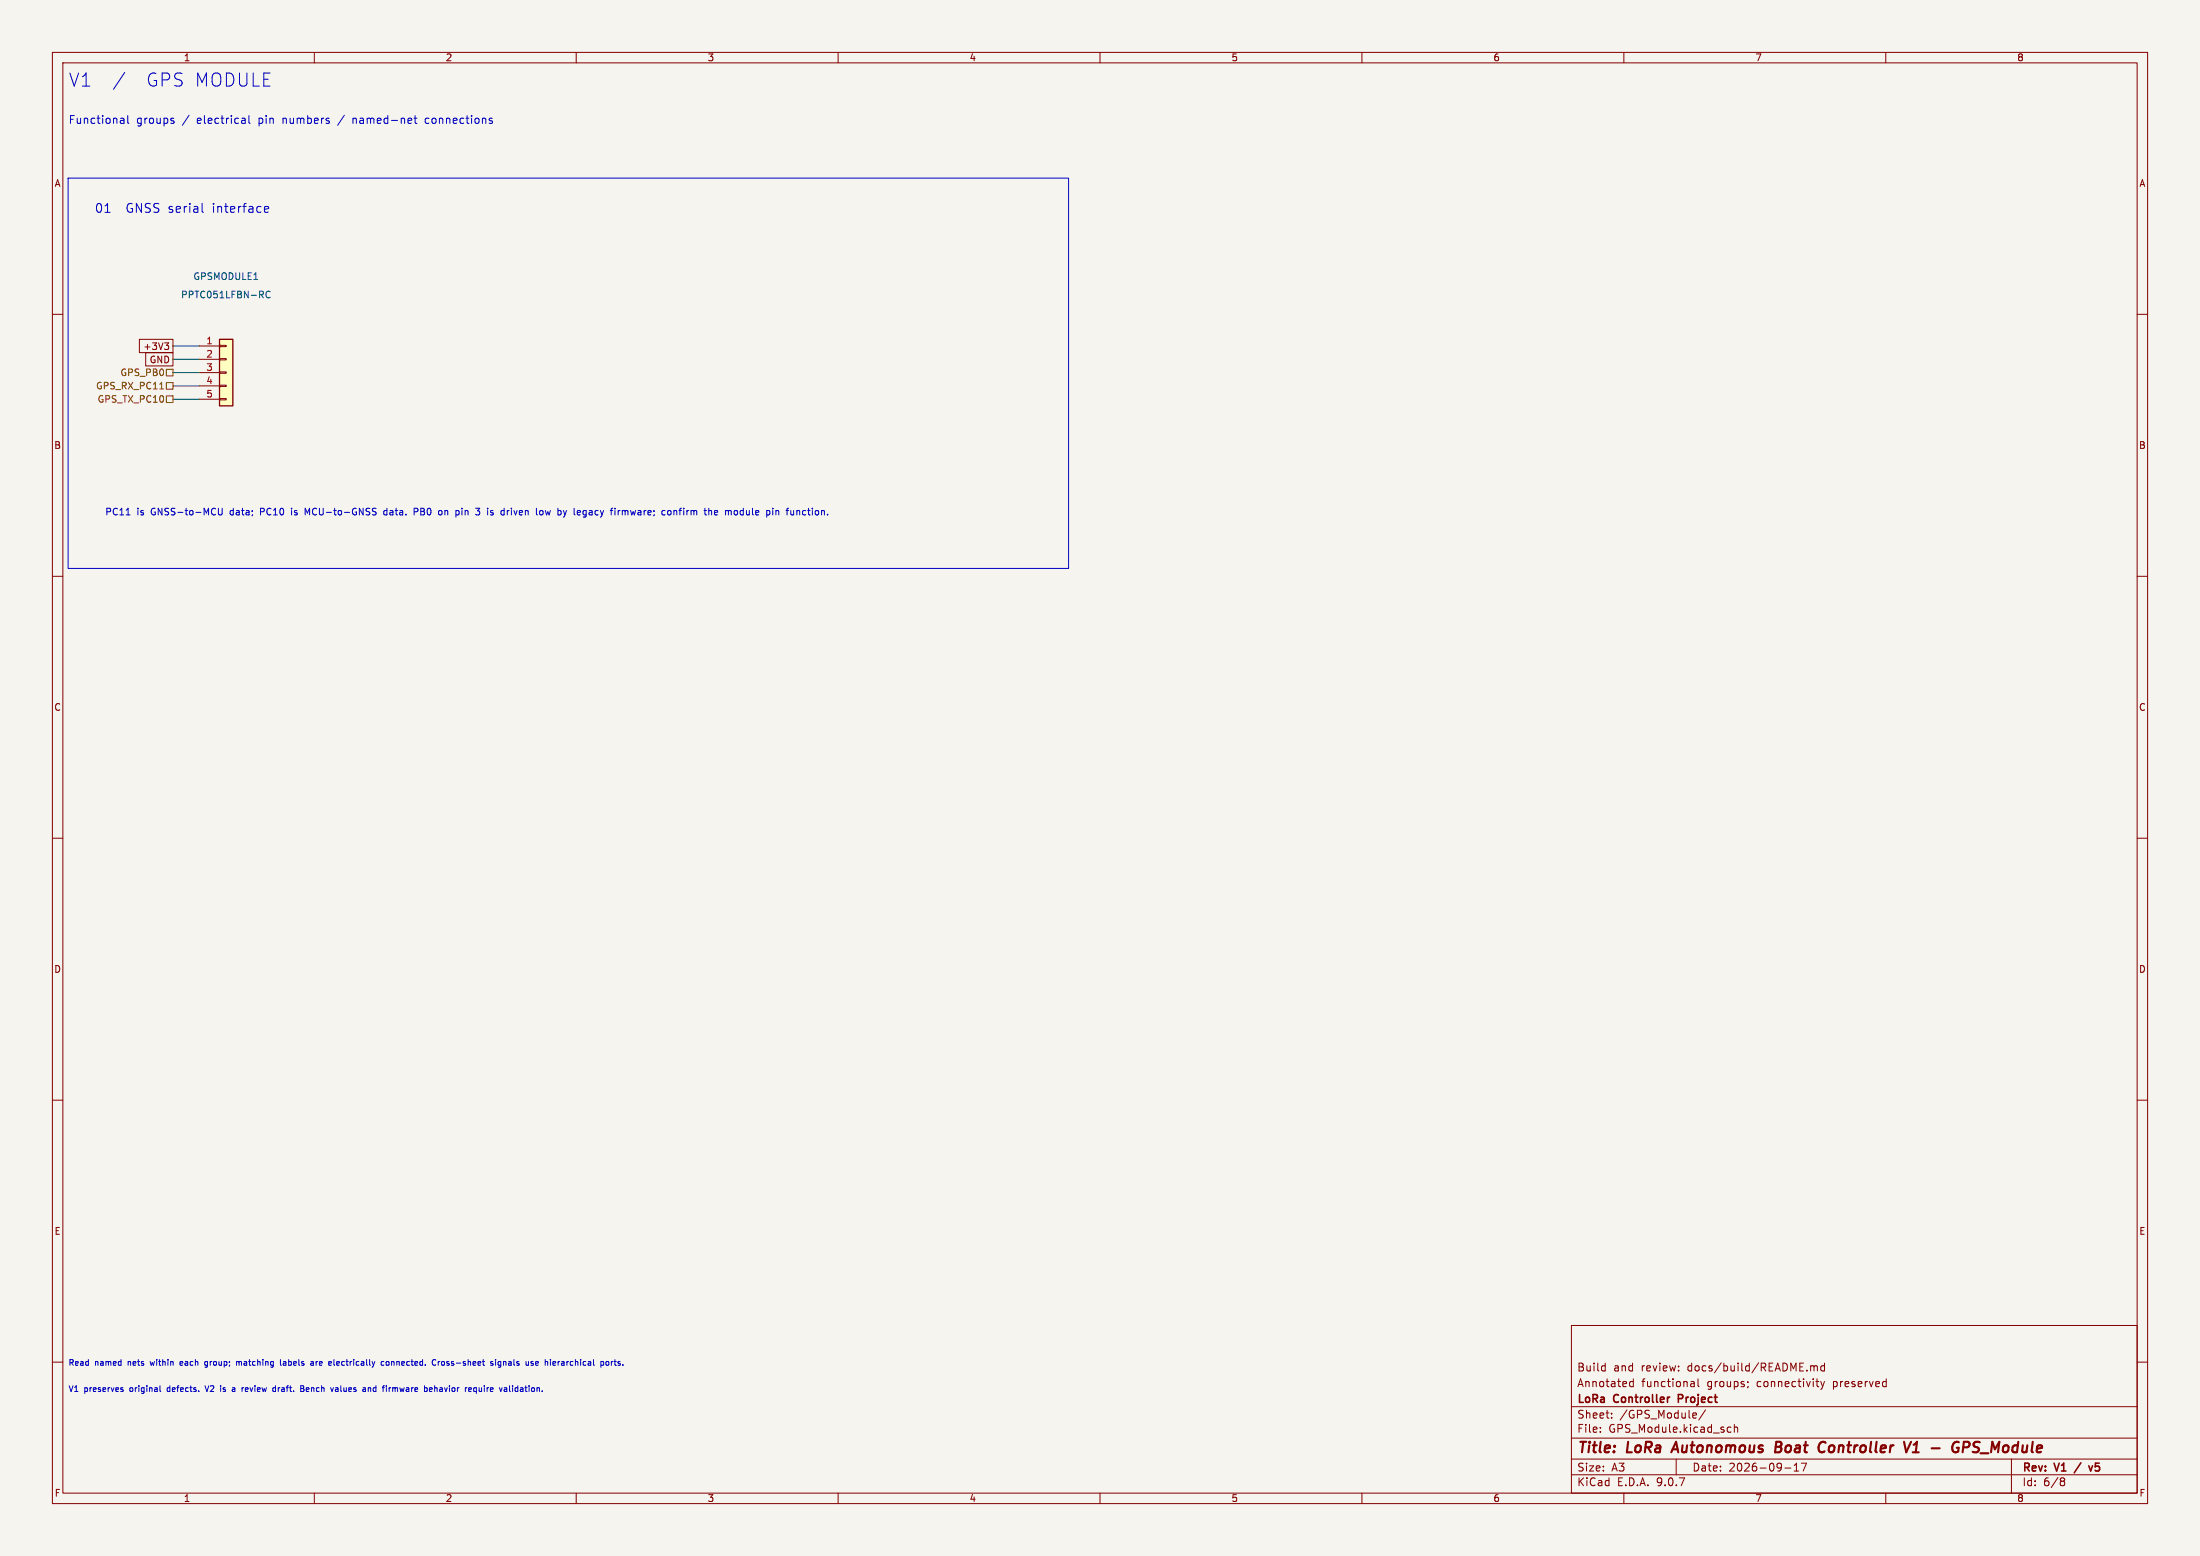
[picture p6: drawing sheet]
<svg xmlns="http://www.w3.org/2000/svg" width="420mm" height="297mm" viewBox="0 0 420 297" stroke-linecap="round" stroke-linejoin="round" font-family="sans-serif">
<path d="M0 0h420v297h-420z" fill="#f5f4ef" stroke="#f5f4ef" stroke-width=".19"/>
<g fill="none" stroke="#840000" stroke-width=".19">
<path d="M10 10h400v277h-400zM12 12h396v273h-396zM60 10v2M110 10v2M160 10v2M210 10v2M260 10v2M310 10v2M360 10v2M10 60h2M408 60h2M10 110h2"/>
<path d="M408 110h2M10 160h2M408 160h2M10 210h2M408 210h2M300 253h108v32h-108zM10 260h2M300 278.5h108M300 274.5h108M300 268.5h108M305.5 273.2v.2M305.5 272.5v.1"/>
<path d="M306 260.7l.4 .1M306.4 260.2v1.5M306.4 261.6l-.4 .1M307.7 270.5v.2M307.7 269.8v.1M311.1 264.4l.3 .3 .4-.1M311.8 263.8l-.4-.1-.3 .3M311.8 263.2v1.5M320 278.5v3M322.8 264.6h.6M322.8 263.8h.6v.9M323.4 269.7l.4 .1 .1 .2-.7 .2"/>
<path d="M323.4 264l-.6 .2M323.8 270.6l-.4 .1M324.2 263.2v1.3l.2 .2M325.6 269.1l-1.3 1.9M329.9 273.3h.5M329.9 272.5h.5M331.1 272.5l.2-.1 .4 .1v.9M331.1 271.9v1.5M333.7 263.8v.1M333.7 264.6l-.1 .3M342.5 279.7l.4-.4v1.5M343.9 279.3h1l-.7 1.5"/>
<path d="M345.7 260.8l.4-.1 .2 .2M345.7 260.7v1M346.3 260.9l.2-.2 .4 .1v.9M346.3 260.9v.8M346.7 263.7h.5M347.1 264.7h.1M347.6 263.7l.3 1M347.9 264.7l-.3 .5M348.3 263.7l-.4 1M348.3 260.8l-.4-.1-.3 .3 .1 .6h.6M348.3 260.2v1.5M384 278.5v6.5"/>
<path d="M408 260h2M60 285v2M110 285v2M160 285v2M210 285v2M260 285v2M300 281.5h108M310 285v2M340.7 280.2h1.2M342.5 280.8h.9M360 285v2M393.6 282.1l.4 .1 .2 .2-.3 .3"/>
<path d="M393.6 282.7h.3M393.9 282.7l.2 .2 .1 .4-.2 .2-.4 .1"/>
</g>
<path d="M320.4 267h.6M321 266.2h-.6v1.5M397.3 279.2l-1.3 1.9M398.8 279.8l.3 1 .4-1" fill="none" stroke="#840000" stroke-width=".3"/>
<g fill="none" stroke="#840000" stroke-width=".4">
<path d="M320 275.2l-1 2M339 276.2h.7M339.7 276.2l.2 .1M339.8 275.2h-.7l-.2 2 .9-.1M339.9 276.1l-.2 .1M347.7 275.3a.67 .67 0 0 1 .8 .1M348.3 277l-.4 .2M364.8 275.2l-.9 2M365.1 277.2h1.2M365.3 275.8l.7-.6-.3 2M368.8 276.4h1.5M374 275.3a.86 .86 0 0 0-1.3 .8"/>
<path d="M374.8 276.3h.7a.55 .55 0 0 0 .5-.5 .55 .55 0 0 0-.3-.6h-.8l-.2 2M376.6 277.1l.7 .1M376.9 275.4a.44 .44 0 0 0 0 .7"/>
</g>
<path d="M41.9 64.8h2.5v12.7h-2.5z" fill="#ffffc2"/>
<path d="M41.9 64.8h2.5v12.7h-2.5z" fill="none" stroke="#840000" stroke-width=".25"/>
<g fill="none" stroke="#840000" stroke-width=".19">
<path d="M26.6 64.8h6.4v2.5h-6.4zM27.8 67.3h5.2v2.6h-5.2zM31.4 65.4h.8l-.4 .5M32 65.9l.2 .3v.3l-.2 .2M38.1 66h3.8M38.1 68.6h3.8M38.1 71.1h3.8M38.1 73.7h3.8M38.1 76.2h3.8M41.9 65.9h1.3v.3h-1.3zM41.9 68.5h1.3v.2h-1.3zM41.9 71h1.3v.2h-1.3z"/>
<path d="M41.9 73.5h1.3v.3h-1.3zM41.9 76.1h1.3v.2h-1.3z"/>
</g>
<path d="M51.6 55.7a.6 .6 0 0 0-.9 .4 .6 .6 0 0 0 .6 .7l.3-.1" fill="none" stroke="#006464" stroke-width=".19"/>
<path d="M30.5 74.2h.7M31.7 75.6h1.3v1.2h-1.3zM31.7 70.5h1.3v1.3h-1.3zM31.7 73h1.3v1.3h-1.3z" fill="none" stroke="#725600" stroke-width=".19"/>
<path d="M33 66h5.1M33 68.6h5.1M33 71.1h5.1M33 73.7h5.1M33 76.2h5.1" fill="none" stroke="#009600" stroke-width=".19"/>
<g fill="none" stroke="#0000c2" stroke-width=".19">
<path d="M23.8 13.8l-2.1 3.2M13 34h191v74.5h-191zM23.2 22.6h.3l.2 .2v.8M23.7 23.5l-.5 .1M23.7 22.9l-.5 .1M24.4 22.1v1.2l.2 .3M33 23.1l.2 .2-.2 .3M33 22.6h.2M38.6 38.8v1.5l.2 .2M46.3 22.6h.3l.2 .2v.8M46.8 23.5l-.5 .1M46.8 22.9l-.5 .1"/>
<path d="M47.5 22.1v1.2l.2 .3M50.5 39.6l.2-.2h.3l.3 .2v.2l-.8 .2M67.4 22.6v1M67.5 22.6l-.1 .1M79 22.6h.6M79.2 22.1v1.2l.4 .3M81.5 22.6l-.3 .2v.5l.3 .3M93.8 23.1l.2 .2-.2 .3M93.8 22.6h.2M20 40.5h1M50.5 40.3l.2 .2h.5M24.1 98.3h.7"/>
<path d="M41.1 97.1h.1M41.1 98.2h.1M41.7 97v1l.2 .3 .4-.1 .1-.2v-1M55.7 97v.1M55.7 97.4v.9M58.7 97.9l-.4-.9v1.3M71.2 97.6l.6 .3-.1 .3-.4 .1M71.2 97.1h.6M73.9 97.5l-.4-.1-.2 .3 .1 .5h.5M79.1 97.7l.6-.1 .1-.2-.1-.3-.6-.1v1.3M84.1 97.4l.3 .3v.3l-.3 .3M88.2 97v.1"/>
<path d="M90.8 97h.8l-.4 .5M91.5 97.6v.6M97.2 97.4l-.3 .2M103.3 97.4l.3 .1 .1 .2-.1 .5-.3 .1M104.1 97.4l.2 .9 .3-.6M108.2 97.4l-.3 .9M111.5 97.4l.4 .1M111.9 98.2l-.4 .1M111.9 97.4v1.1l-.1 .1-.3 .1M118.4 97.4l-.3 .1M118.8 97.4v.9M119.2 97.4l-.4 .2"/>
<path d="M127.4 97.7l.3-.3 .3 .1 .1 .2-.1 .5-.3 .1-.3-.3M128.7 97.4v.9M129.1 97.5l-.3-.1-.1 .2M136.4 97.9l.6-.2-.1-.2-.3-.1-.2 .2 .1 .6h.4M141.8 97.4l-.4 .1-.1 .2 .1 .5 .4 .1M148.5 97.4l.2 .2v.7M153.8 97.5l-.4-.1-.2 .3 .1 .5h.5M34.7 259.9l-.3 .1v.6h.3M39.5 259.9l-.4 .2v.4l.4 .1M45.2 260l.3-.1 .1 .1M45.2 259.9v.7M45.8 259.9l-.2 .1"/>
<path d="M53.5 259.5v1l.2 .1M54.4 259.9h-.3M59.4 259.9h.4v.7M60.3 259.9v.7M60.5 259.9l-.2 .2M63.8 259.5v1l.1 .1M73.3 259.9h-.3l-.2 .2 .1 .5h.4M73.8 259.9h.3l.2 .2v.3l-.2 .2-.4-.2zM82.7 259.6h.5M83.7 259.9v.7M84 259.9l-.3 .2M84.3 260v.5"/>
<path d="M94.1 259.9h-.3l-.1 .1v.2l.4 .1v.3h-.4M94.6 259.5v.1M94.6 259.9v.7M95.6 259.9h-.3l-.2 .2 .1 .5h.4M95.6 259.9v.9l-.2 .2-.3-.1M101.4 259.9h.4M102.7 259.9h-.3l-.1 .1v.6h.4M106.5 259.9v.7M106.7 259.9l-.2 .2M115.8 259.9h.2l.2 .2v.3l-.2 .2-.3-.2zM116.7 259.9v.7M117 259.9l-.3 .2"/>
<path d="M117.2 259.9h.5M117.4 259.5v1l.1 .1M23.2 265.2l.3 .1v.2l-.3 .1M23.2 264.9h.3M30.5 264.5v1l.2 .1M34.9 260.1l-.5 .1M39.1 260.9h.4M39.1 264.5l.4 1.1M44.5 264.9l.3 .1v.6M44.8 265.6h-.3M44.8 265.1l-.3 .1M45.6 260v.6"/>
<path d="M47.2 264.9l-.4 .1 .1 .6h.3M47.4 265.1l-.6 .1M52.3 264.9h.3M52.6 265.6h-.3M52.6 264.5v1.1M53.1 264.9v.7M53.2 264.9l-.1 .2M54.5 260.2l-.4 .1v.3h.4M57.4 264.5l.5 .1 .1 .2-.2 .2M57.4 265h.4M57.8 265l.2 .2v.3l-.6 .1M58.8 264.9l-.3 .1v.6h.3"/>
<path d="M59 265.1l-.5 .1M59.3 260.5l.2 .1h.3M59.8 260.1l-.5 .2M64.1 264.9h.4v.7M64.5 265.1l-.5 .2 .2 .3h.3M70.3 265l.4-.1 .1 .7M70.3 264.9v.7M74.5 264.9h.1M75 264.9v.7M75.1 264.9l-.1 .1M82 265.2l.5-.1v-.2h-.4l-.1 .1v.6h.5M83 264.5v1.1"/>
<path d="M83.2 260.5l-.5 .1M83.4 264.9l-.4 .1M90.9 264.9h-.3l-.2 .2 .1 .5h.4M90.9 264.9v1.1M97.3 264.5v1l.1 .1M97.9 264.5v.1M97.9 264.9v.7M101.4 260.2l.4 .1v.2l-.1 .1h-.3M102.8 260.1l-.5 .1"/>
</g>
<g font-size="3.5" fill="#0000c2">
<text x="13" y="16.7">V1</text>
<text x="27.6" y="16.7">GPS MODULE</text>
</g>
<g font-size="2.8" fill="#840000">
<text x="301" y="277.9">Title:</text>
<text x="310.6" y="277.9">LoRa</text>
<text x="320.2" y="277.9">Autonomous</text>
<text x="340.5" y="277.9">Boat</text>
<text x="349.6" y="277.9">Controller</text>
<text x="372.7" y="277.9">-</text>
<text x="377.5" y="277.9">GPS_Module</text>
</g>
<g font-size="2.4" fill="#0000c2">
<text x="18" y="40.7">01</text>
<text x="24.1" y="40.7">GNSS serial</text>
<text x="40.7" y="40.7">interface</text>
</g>
<g font-size="2.1" fill="#0000c2">
<text x="13" y="23.7">Functional</text>
<text x="26" y="23.7">groups</text>
<text x="34.9" y="23.7">/</text>
<text x="37.8" y="23.7">electrical</text>
<text x="49.6" y="23.7">pin</text>
<text x="54.4" y="23.7">numbers</text>
<text x="65.2" y="23.7">/</text>
<text x="68" y="23.7">named-net</text>
<text x="82" y="23.7">connections</text>
</g>
<g font-size="2.1" fill="#840000">
<text x="301" y="262">Build</text>
<text x="308" y="262">and</text>
<text x="313.4" y="262">review:</text>
<text x="322.3" y="262">docs/build/README.md</text>
<text x="301" y="268.2">LoRa</text>
<text x="301" y="265">Annotated</text>
<text x="308.2" y="268.2">Controller</text>
<text x="313.4" y="265">functional</text>
<text x="321" y="268.2">Project</text>
<text x="325.9" y="265">groups;</text>
<text x="335.5" y="265">connectivity</text>
<text x="350.2" y="265">preserved</text>
<text x="301" y="273.7">File:</text>
<text x="301" y="271">Sheet:</text>
<text x="307.1" y="273.7">GPS_Module.kicad_sch</text>
<text x="309.2" y="271">/GPS_Module/</text>
<text x="301" y="281.1">Size:</text>
<text x="307.6" y="281.1">A3</text>
<text x="323" y="281.1">Date:</text>
<text x="330" y="281.1">2026-09-17</text>
<text x="386" y="281.3">Rev:</text>
<text x="392.4" y="281.3">V1</text>
<text x="400.1" y="281.3">v5</text>
<text x="301" y="283.9">KiCad</text>
<text x="308.7" y="283.9">E.D.A.</text>
<text x="316.3" y="283.9">9.0.7</text>
<text x="386" y="283.9">Id:</text>
<text x="390.1" y="283.9">6/8</text>
</g>
<g font-size="1.8" fill="#840000">
<text x="35" y="11.9">1</text>
<text x="85" y="11.9">2</text>
<text x="135" y="11.9">3</text>
<text x="185" y="11.9">4</text>
<text x="235" y="11.9">5</text>
<text x="285" y="11.9">6</text>
<text x="335" y="11.9">7</text>
<text x="385" y="11.9">8</text>
<text x="10.3" y="35.9">A</text>
<text x="408.3" y="35.9">A</text>
<text x="27.3" y="67">+3V3</text>
<text x="28.5" y="69.5">GND</text>
<text x="10.3" y="85.9">B</text>
<text x="408.2" y="85.9">B</text>
<text x="10.3" y="135.9">C</text>
<text x="408.2" y="135.9">C</text>
<text x="10.3" y="185.9">D</text>
<text x="408.2" y="185.9">D</text>
<text x="10.3" y="235.9">E</text>
<text x="408.3" y="235.9">E</text>
<text x="10.3" y="285.9">F</text>
<text x="35" y="286.9">1</text>
<text x="85" y="286.9">2</text>
<text x="135" y="286.9">3</text>
<text x="185" y="286.9">4</text>
<text x="235" y="286.9">5</text>
<text x="285" y="286.9">6</text>
<text x="335" y="286.9">7</text>
<text x="385" y="286.9">8</text>
<text x="408.3" y="285.9">F</text>
</g>
<g font-size="1.8" fill="#006464">
<text x="36.8" y="53.6">GPSMODULE1</text>
<text x="34.5" y="57.1">PPTC051LFBN-RC</text>
</g>
<g font-size="1.8" fill="#a90000">
<text x="39.3" y="65.8">1</text>
<text x="39.3" y="68.3">2</text>
<text x="39.3" y="70.9">3</text>
<text x="39.3" y="73.4">4</text>
<text x="39.3" y="75.9">5</text>
</g>
<g font-size="1.8" fill="#725600">
<text x="22.9" y="72">GPS_PB0</text>
<text x="18.2" y="74.5">GPS_RX_PC11</text>
<text x="18.5" y="77.1">GPS_TX_PC10</text>
</g>
<g font-size="1.8" fill="#0000c2">
<text x="20" y="98.4">PC11</text>
<text x="26.1" y="98.4">is</text>
<text x="28.9" y="98.4">GNSS-to-MCU</text>
<text x="44.2" y="98.4">data;</text>
<text x="50.1" y="98.4">PC10</text>
<text x="56.3" y="98.4">is</text>
<text x="59.1" y="98.4">MCU-to-GNSS</text>
<text x="74.3" y="98.4">data.</text>
<text x="80.3" y="98.4">PB0</text>
<text x="85.2" y="98.4">on</text>
<text x="88.7" y="98.4">pin</text>
<text x="92.7" y="98.4">3</text>
<text x="95.1" y="98.4">is</text>
<text x="97.9" y="98.4">driven</text>
<text x="104.8" y="98.4">low</text>
<text x="109.2" y="98.4">by</text>
<text x="112.5" y="98.4">legacy</text>
<text x="119.7" y="98.4">firmware;</text>
<text x="129.7" y="98.4">confirm</text>
<text x="138" y="98.4">the</text>
<text x="142.2" y="98.4">module</text>
<text x="150.2" y="98.4">pin</text>
<text x="154.3" y="98.4">function.</text>
</g>
<g font-size="1.5" fill="#0000c2">
<text x="13" y="260.7">Read</text>
<text x="18.1" y="260.7">named</text>
<text x="24.6" y="260.7">nets</text>
<text x="29.1" y="260.7">within</text>
<text x="35" y="260.7">each</text>
<text x="40" y="260.7">group;</text>
<text x="46.2" y="260.7">matching</text>
<text x="54.8" y="260.7">labels</text>
<text x="60.9" y="260.7">are</text>
<text x="64.6" y="260.7">electrically</text>
<text x="74.8" y="260.7">connected.</text>
<text x="84.8" y="260.7">Cross-sheet</text>
<text x="96.2" y="260.7">signals</text>
<text x="103.1" y="260.7">use</text>
<text x="107" y="260.7">hierarchical</text>
<text x="117.9" y="260.7">ports.</text>
<text x="13" y="265.7">V1</text>
<text x="16.1" y="265.7">preserves</text>
<text x="24.9" y="265.7">original</text>
<text x="32.3" y="265.7">defects.</text>
<text x="39.9" y="265.7">V2</text>
<text x="42.9" y="265.7">is</text>
<text x="45.4" y="265.7">a</text>
<text x="47.5" y="265.7">review</text>
<text x="53.7" y="265.7">draft.</text>
<text x="59.2" y="265.7">Bench</text>
<text x="65.2" y="265.7">values</text>
<text x="71.6" y="265.7">and</text>
<text x="75.6" y="265.7">firmware</text>
<text x="83.8" y="265.7">behavior</text>
<text x="91.8" y="265.7">require</text>
<text x="98.6" y="265.7">validation.</text>
</g>
</svg>
